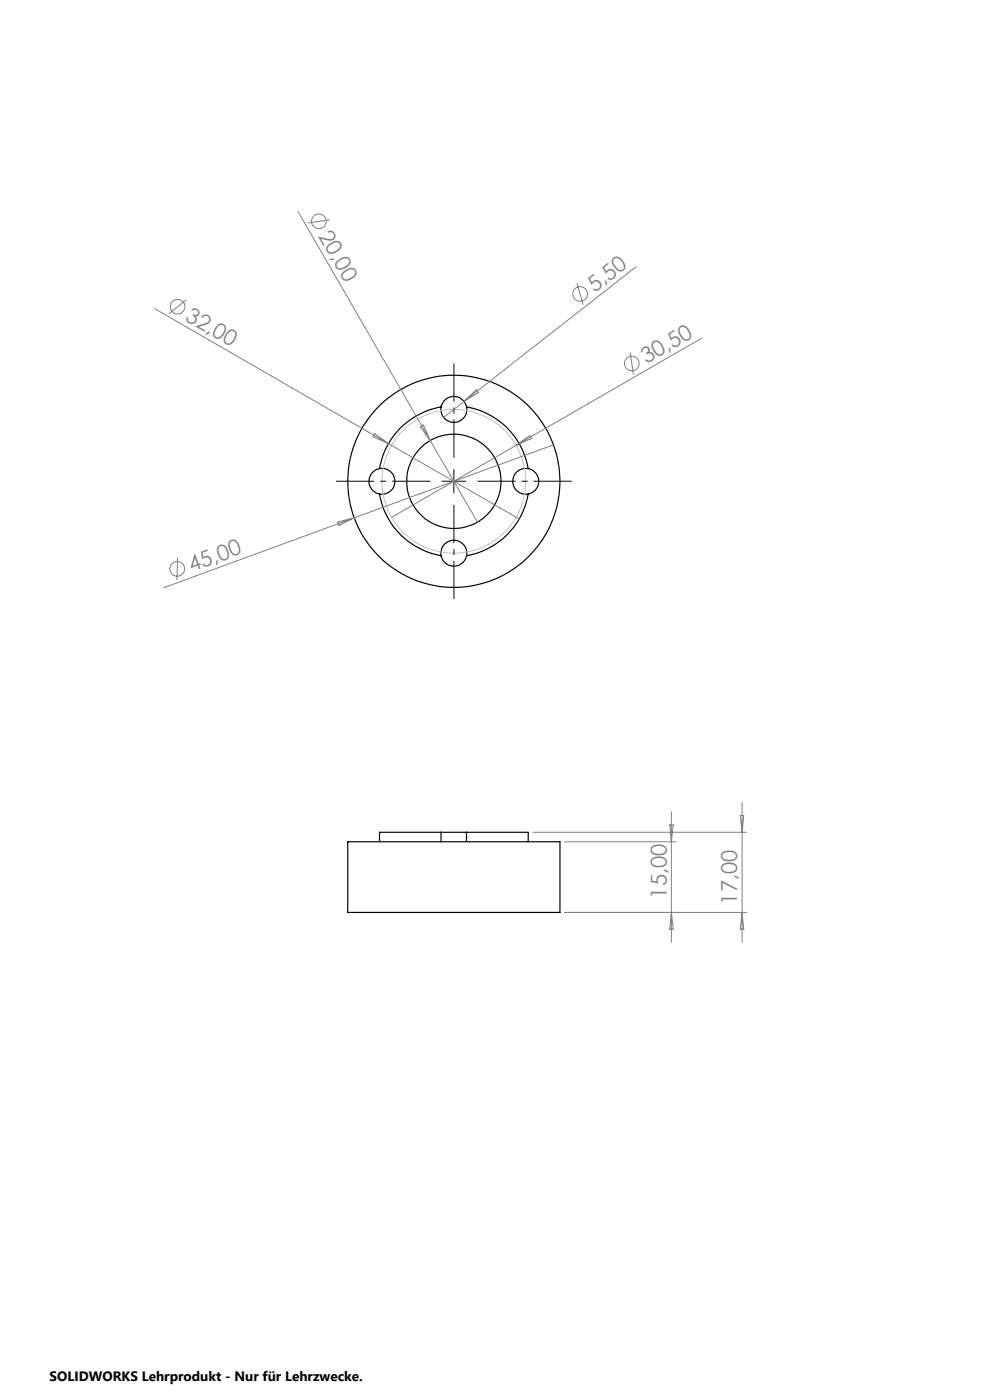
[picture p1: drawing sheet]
<svg xmlns="http://www.w3.org/2000/svg" width="210mm" height="297mm" viewBox="0 0 210 297" stroke-linecap="round" stroke-linejoin="round" font-family="sans-serif">
<g fill="none" stroke="#000" stroke-width=".25">
<path d="M80.5 99.4a2.75 2.75 0 0 1 3.3 2.7 2.75 2.75 0 0 1-3.3 2.7M80.5 99.4a2.75 2.75 0 0 0-2.2 2.7 2.75 2.75 0 0 0 2.2 2.7M93.6 86.3a2.75 2.75 0 0 0 2.7 3.3 2.75 2.75 0 0 0 2.7-3.3M93.6 86.3a16 16 0 0 0-13.1 13.1M93.6 86.3a2.75 2.75 0 0 1 2.7-2.2 2.75 2.75 0 0 1 2.7 2.2M99 86.3a16 16 0 0 1 13 13.1M112 99.4a2.75 2.75 0 0 0-3.2 2.7 2.75 2.75 0 0 0 3.2 2.7M112 99.4a2.75 2.75 0 0 1 2.3 2.7 2.75 2.75 0 0 1-2.3 2.7M80.5 104.8a16.1 16.1 0 0 0 13.1 13.1M93.6 117.9a2.75 2.75 0 0 1 2.7-3.3 2.75 2.75 0 0 1 2.7 3.3M93.6 117.9a2.75 2.75 0 0 0 2.7 2.2 2.75 2.75 0 0 0 2.7-2.2M112 104.8a16.1 16.1 0 0 1-13 13.1"/>
<path d="M73.8 178.6h45v15h-45zM93.6 176.6h5.4M93.6 176.6h-13.1v2M93.6 176.6v2M99 176.6h13v2M99 176.6v2"/>
<circle cx="96.3" cy="102.1" r="10"/>
<circle cx="96.3" cy="102.1" r="22.5"/>
</g>
<g fill="none" stroke="#808080" stroke-width=".21">
<path d="M63.2 44.9l28.1 48.5M70 46.6l-4.7 .7M134.9 56.6l-36.5 28.6M32.8 65.5l77.3 44.6M39.5 63.6l-3.7 3M122.4 60.1l1.3 4.6M133.7 74.8l.7 4.7M148.8 71.8l-39.3 22.7M79.5 92l2.9 2.1-3.3-1.4zM89.1 90.6l.7-.4 1.5 3.2zM91.3 93.4l10 17.4M98.4 85.2l-4.3 3.3"/>
<path d="M98.4 85.2l2.6-2.5 .5 .6zM109.5 94.5l-26.4 15.2M109.5 94.5l2.9-2.1 .3 .6zM117.4 94.4l-42.3 15.5M37.7 118.3l-.2 4.8M71.7 110.7l3.4-.8-3.2 1.5zM75.1 109.9l-40.3 14.8M113 176.6h45.4M119.8 178.6h23.6M142.1 175h.7l-.4 3.6zM142.4 172.2v27.7M157 173h.8l-.4 3.6z"/>
<path d="M157.4 170.2v29.7M119.8 193.6h38.6M142.4 193.6l.4 3.5h-.7zM157.4 193.6l.4 3.5h-.8z"/>
<circle cx="67.6" cy="47" r="1.56"/>
<circle cx="37.7" cy="65.1" r="1.56"/>
<circle cx="123.1" cy="62.4" r="1.55"/>
<circle cx="134" cy="77.1" r="1.55"/>
<circle cx="37.6" cy="120.7" r="1.56"/>
</g>
<circle cx="96.3" cy="102.1" r="15.2" fill="none" stroke="#c0c0c0" stroke-width=".21"/>
<path d="M96.3 97.1v-20M91.3 102.1h-20M96.3 107.1v20M101.3 102.1h20" fill="none" stroke="#000" stroke-width=".21" stroke-dasharray="15.2 1.3 1.3 1.3" stroke-dashoffset="7.1" stroke-linecap="butt"/>
<path d="M96.3 99.6v5M93.8 102.1h5" fill="none" stroke="#000" stroke-width=".21"/>
<g font-size="4.7" fill="#808080">
<text x="67.5" y="50" transform="rotate(60 67.5 50)">20,00</text>
<text x="126.1" y="62.1" transform="rotate(-38 126.1 62.1)">5,50</text>
<text x="39.1" y="67.8" transform="rotate(30 39.1 67.8)">32,00</text>
<text x="137.1" y="77.3" transform="rotate(-30 137.1 77.3)">30,50</text>
<text x="40.6" y="121.4" transform="rotate(-20 40.6 121.4)">45,00</text>
<text x="141.4" y="190.6" transform="rotate(-90 141.4 190.6)">15,00</text>
<text x="156.4" y="191.9" transform="rotate(-90 156.4 191.9)">17,00</text>
</g>
<text font-size="2.9" x="10.5" y="292.9">SOLIDWORKS Lehrprodukt - Nur für Lehrzwecke.</text>
</svg>
